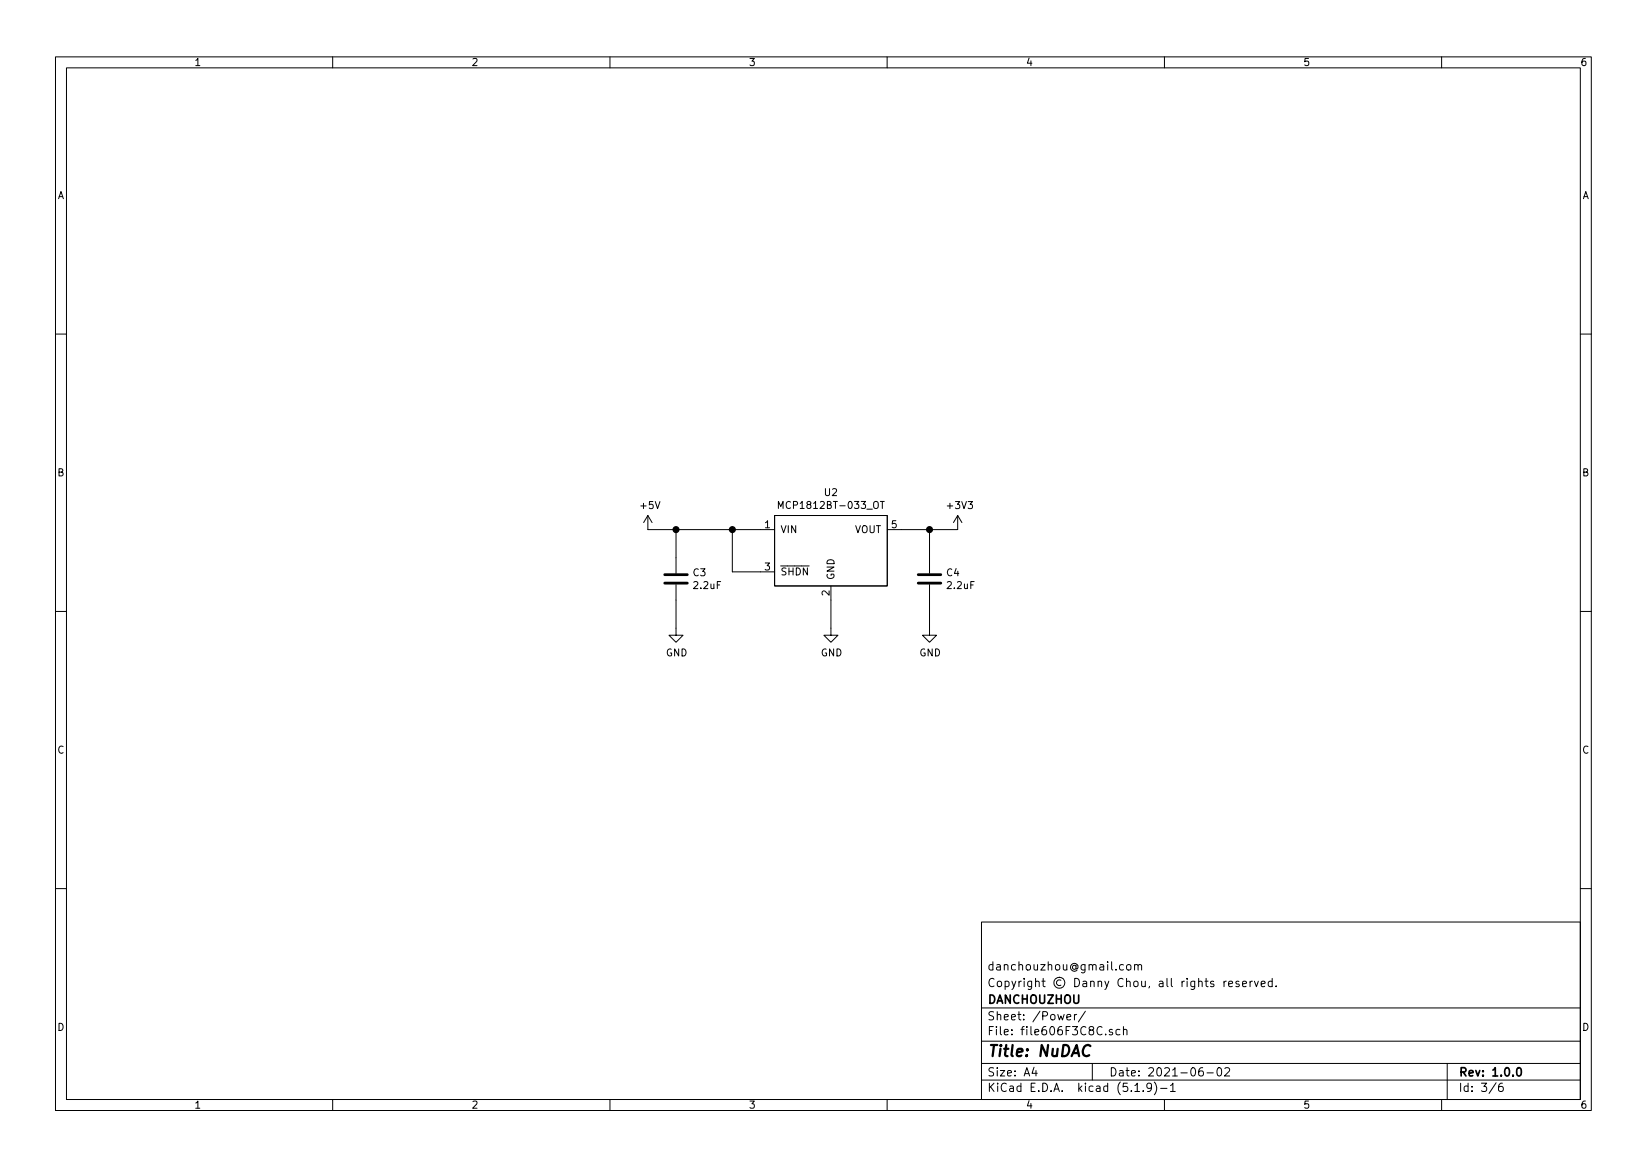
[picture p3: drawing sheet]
EESchema Schematic File Version 4
EELAYER 30 0
EELAYER END
$Descr A4 11693 8268
encoding utf-8
Sheet 3 6
Title "NuDAC"
Date "2021-06-02"
Rev "1.0.0"
Comp "DANCHOUZHOU"
Comment1 "Copyright © Danny Chou, all rights reserved."
Comment2 "danchouzhou@gmail.com"
Comment3 ""
Comment4 ""
$EndDescr
$Comp
L NuDAC-rescue:+5V-power #PWR?
U 1 1
P 4600 3750
AR Path="/606F3289/61127142" Ref="#PWR?"  Part="1" 
AR Path="/606F3C8D/61127142" Ref="#PWR010"  Part="1" 
F 0 "#PWR?" H 4600 3600 50  0001 C CNN
F 1 "+5V" H 4615 3923 50  0000 C CNN
F 2 "" H 4600 3750 50  0001 C CNN
F 3 "" H 4600 3750 50  0001 C CNN
	1    4600 3750
	1    0    0    -1  
$EndComp
Connection ~ 4800 3750
Wire Wire Line
	4600 3750 4800 3750
$Comp
L NuDAC-rescue:+3V3-power #PWR?
U 1 1
P 6800 3750
AR Path="/606F3289/6112713A" Ref="#PWR?"  Part="1" 
AR Path="/606F3C8D/6112713A" Ref="#PWR014"  Part="1" 
F 0 "#PWR?" H 6800 3600 50  0001 C CNN
F 1 "+3V3" H 6815 3923 50  0000 C CNN
F 2 "" H 6800 3750 50  0001 C CNN
F 3 "" H 6800 3750 50  0001 C CNN
	1    6800 3750
	1    0    0    -1  
$EndComp
Connection ~ 6600 3750
Wire Wire Line
	6800 3750 6600 3750
Wire Wire Line
	6600 3750 6600 3950
Wire Wire Line
	6600 4450 6600 4250
$Comp
L NuDAC-rescue:GND-power #PWR?
U 1 1
P 6600 4450
AR Path="/606F3289/61127130" Ref="#PWR?"  Part="1" 
AR Path="/606F3C8D/61127130" Ref="#PWR013"  Part="1" 
F 0 "#PWR?" H 6600 4200 50  0001 C CNN
F 1 "GND" H 6605 4277 50  0000 C CNN
F 2 "" H 6600 4450 50  0001 C CNN
F 3 "" H 6600 4450 50  0001 C CNN
	1    6600 4450
	1    0    0    -1  
$EndComp
$Comp
L NuDAC-rescue:C-Device C?
U 1 1
P 6600 4100
AR Path="/606F3289/6112712A" Ref="C?"  Part="1" 
AR Path="/606F3C8D/6112712A" Ref="C4"  Part="1" 
F 0 "C?" H 6715 4146 50  0000 L CNN
F 1 "2.2uF" H 6715 4055 50  0000 L CNN
F 2 "Capacitor_SMD:C_0603_1608Metric" H 6638 3950 50  0001 C CNN
F 3 "~" H 6600 4100 50  0001 C CNN
	1    6600 4100
	1    0    0    -1  
$EndComp
Wire Wire Line
	6400 3750 6600 3750
Wire Wire Line
	5200 3750 5400 3750
Connection ~ 5200 3750
Wire Wire Line
	5200 4050 5400 4050
Wire Wire Line
	5200 3750 5200 4050
$Comp
L NuDAC-rescue:GND-power #PWR?
U 1 1
P 5900 4450
AR Path="/606F3289/6112711F" Ref="#PWR?"  Part="1" 
AR Path="/606F3C8D/6112711F" Ref="#PWR012"  Part="1" 
F 0 "#PWR?" H 5900 4200 50  0001 C CNN
F 1 "GND" H 5905 4277 50  0000 C CNN
F 2 "" H 5900 4450 50  0001 C CNN
F 3 "" H 5900 4450 50  0001 C CNN
	1    5900 4450
	1    0    0    -1  
$EndComp
$Comp
L NuDAC-rescue:GND-power #PWR?
U 1 1
P 4800 4450
AR Path="/606F3289/61127119" Ref="#PWR?"  Part="1" 
AR Path="/606F3C8D/61127119" Ref="#PWR011"  Part="1" 
F 0 "#PWR?" H 4800 4200 50  0001 C CNN
F 1 "GND" H 4805 4277 50  0000 C CNN
F 2 "" H 4800 4450 50  0001 C CNN
F 3 "" H 4800 4450 50  0001 C CNN
	1    4800 4450
	1    0    0    -1  
$EndComp
Wire Wire Line
	5900 4250 5900 4450
Wire Wire Line
	4800 3750 5200 3750
Wire Wire Line
	4800 4450 4800 4250
Wire Wire Line
	4800 3750 4800 3950
$Comp
L NuDAC-rescue:C-Device C?
U 1 1
P 4800 4100
AR Path="/606F3289/6112710F" Ref="C?"  Part="1" 
AR Path="/606F3C8D/6112710F" Ref="C3"  Part="1" 
F 0 "C?" H 4915 4146 50  0000 L CNN
F 1 "2.2uF" H 4915 4055 50  0000 L CNN
F 2 "Capacitor_SMD:C_0603_1608Metric" H 4838 3950 50  0001 C CNN
F 3 "~" H 4800 4100 50  0001 C CNN
	1    4800 4100
	1    0    0    -1  
$EndComp
$Comp
L MCP1811:MCP1812BT-033_OT U?
U 1 1
P 5900 3900
AR Path="/606F3289/61127109" Ref="U?"  Part="1" 
AR Path="/606F3C8D/61127109" Ref="U2"  Part="1" 
F 0 "U?" H 5900 4315 50  0000 C CNN
F 1 "MCP1812BT-033_OT" H 5900 4224 50  0000 C CNN
F 2 "Package_TO_SOT_SMD:SOT-23-5" H 5850 4900 50  0001 C CNN
F 3 "" H 5850 4900 50  0001 C CNN
	1    5900 3900
	1    0    0    -1  
$EndComp
$EndSCHEMATC
